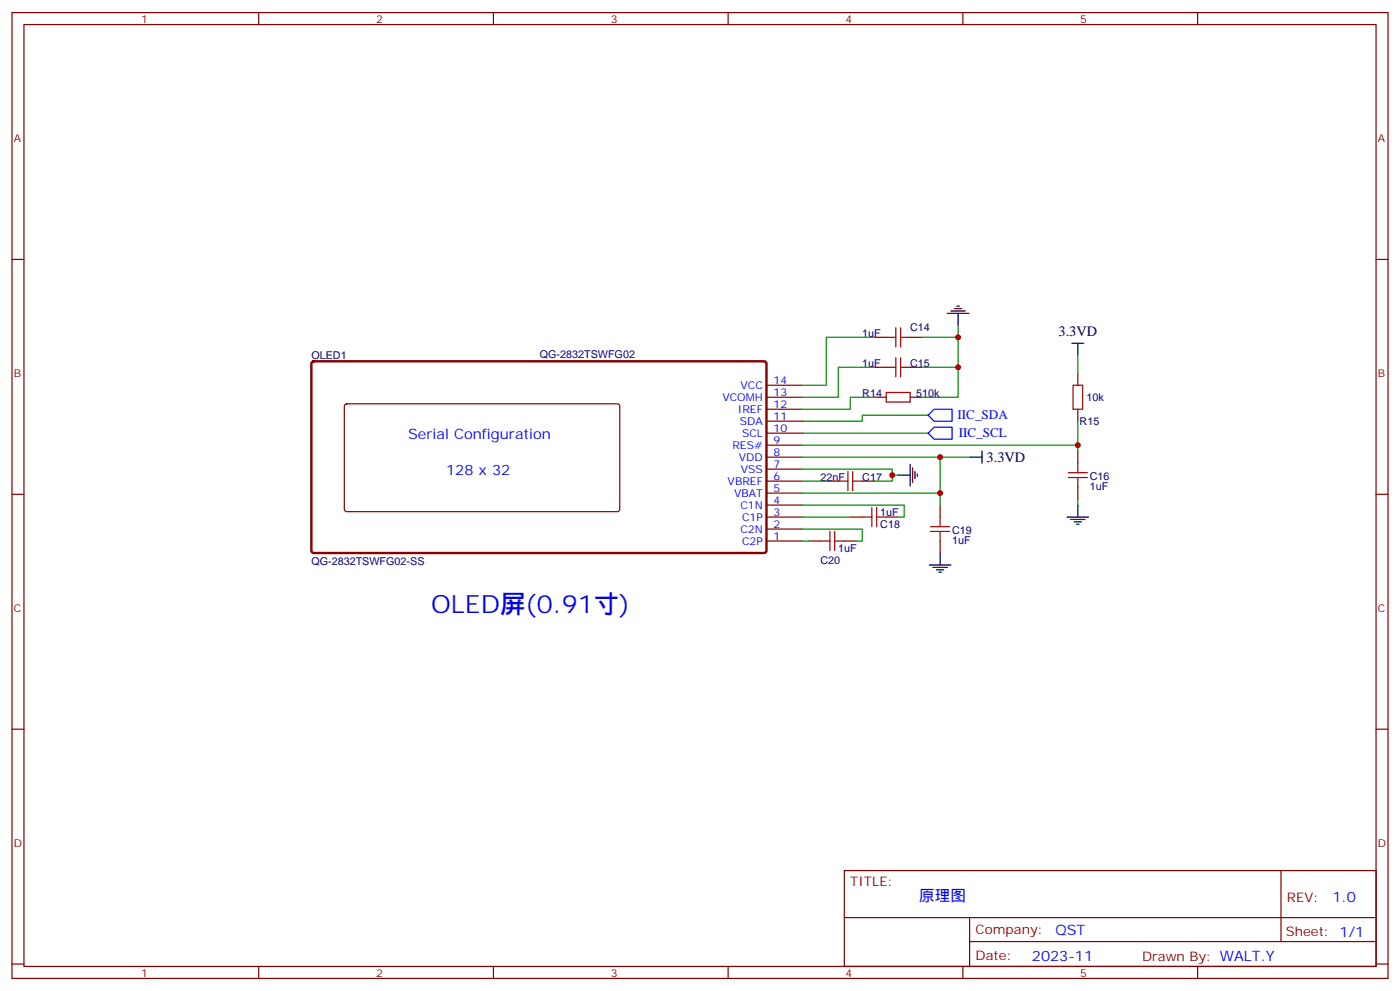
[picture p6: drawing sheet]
<svg xmlns="http://www.w3.org/2000/svg" width="412mm" height="292mm" viewBox="0 0 412 292" stroke-linecap="round" stroke-linejoin="round" font-family="sans-serif">
<g fill="none" stroke="#870000" stroke-width=".35">
<path d="M3.5 3.7h405.4v284.3h-405.4zM7.1 7.2h398.2v277.3h-398.2zM76.2 3.7v3.5M145.3 3.7v3.5M214.5 3.7v3.5M283.6 3.7v3.5M352.8 3.7v3.5M3.5 76.4h3.6M405.3 76.4h3.6M257.5 99.3h3.6M268.1 99.3h3.5M101.7 119.1l.4-.2h80l.5 .7-.1 30.6-.6 .4h-80l-.5-.7v-30.3z"/>
<path d="M225.8 116.9h10.6M225.8 113.4h10.6M257.5 116.9h3.6M257.5 108.1h3.6M268.1 116.9h3.5M268.1 108.1h3.5M317.5 109.9v3.5M225.8 138.1h10.6M225.8 134.6h10.6M225.8 131.1h10.6M225.8 127.5h10.6M225.8 124h10.6"/>
<path d="M225.8 120.5h10.6M317.5 120.5v3.5M317.5 132.8v3.5M3.5 145.5h3.6M225.8 141.6h10.6M225.8 159.3h10.6M225.8 152.2h10.6M225.8 155.8h10.6M225.8 148.7h10.6M225.8 145.2h10.6M238.1 159.3h3.6M243.4 141.6h3.5"/>
<path d="M248.7 159.3h3.5M250.5 152.2h3.5M254 141.6h3.5M261.1 152.2h3.5M276.9 148.7v3.5M276.9 159.3v3.5M317.5 143.4v3.5M405.3 145.5h3.6M3.5 214.7h3.6M405.3 214.7h3.6M248.7 256.3h156.6v28.2h-156.6zM377.3 256.3v20.9"/>
<path d="M248.7 270.1h156.5M285.6 277.2h119.6M285.6 270.1v14.2M3.5 283.8h3.6M76.2 284.5v3.5M145.3 284.5v3.5M214.5 284.5v3.5M283.6 284.5v3.5M352.8 284.5v3.5M405.3 283.8h3.6"/>
</g>
<g fill="none" stroke="#008700" stroke-width=".35">
<path d="M257.5 99.3h-14.1v14.1h-7M271.6 99.3h10.6M282.2 95.8v21.1h-10.6M257.5 116.9h-7v3.6h-14.1M257.5 108.1h-10.6v8.8h-10.5M271.6 108.1h10.6M317.5 104.6v5.3M236.4 134.6h40.5v14.1M236.4 138.1h26.4v3.5h-5.3M236.4 127.5h37M262.8 139.9h1.8M273.4 122.2h-19.4v1.8h-17.6"/>
<path d="M276.9 134.6h8.9M317.5 124v7.1h-81.1M317.5 131.1v1.7M236.4 148.7h29.9v3.5h-1.7M236.4 155.8h17.6v3.5h-1.8M236.4 145.2h40.5M236.4 141.6h7M236.4 152.2h14.1M236.4 159.3h1.7M317.5 146.9v1.8"/>
</g>
<path d="M273.4 127.5l1.8-1.7h5.3v3.5h-5.3zM275.2 120.5h5.3v3.5h-5.3l-1.8-1.8z" fill="none" stroke="#00f" stroke-width=".35"/>
<g fill="none" stroke="#a10000" stroke-width=".35">
<path d="M261.1 99.3h2.8M263.9 96.5v5.6M265.3 96.5v5.6M265.3 99.3h2.8M261.1 115.5h7v2.9h-7zM261.1 108.1h2.8M263.9 105.3v5.6M265.3 108.1h2.8M265.3 105.3v5.6M316.1 113.4h2.8v7.1h-2.8zM249.8 138.8v5.7M251.2 138.8v5.7"/>
<path d="M314.7 139.2h5.6M317.5 136.3v2.9M241.7 159.3h2.8M244.5 156.5v5.6M245.9 159.3h2.8M245.9 156.5v5.6M246.9 141.6h2.9M251.2 141.6h2.8M254 152.2h2.8M256.8 149.4v5.6M258.2 149.4v5.6M258.2 152.2h2.9"/>
<path d="M274.1 155h5.7M274.1 156.5h5.7M276.9 152.2v2.8M276.9 156.5v2.8M314.7 140.6h5.6M317.5 140.6v2.8"/>
</g>
<path d="M92 106.6l.4-.2h132.9l.5 .7-.1 55.3-.6 .4-132.9-.1-.5-.6v-55z" fill="none" stroke="#870000" stroke-width=".71"/>
<g fill="none" stroke="#000" stroke-width=".35">
<path d="M279 92.3h6.4M280.1 91.5h4.2M281.2 90.8h2.1M281.9 90.1h.7M282.2 92.3v3.5M315.7 101.1h3.6M317.5 101.1v3.5M264.6 139.9h3.5M268.1 136.7v6.4M268.8 137.8v4.2M269.5 138.8v2.1M270.2 139.5v.7"/>
<path d="M285.8 134.6h3.5M289.3 132.8v3.5M314.3 152.2h6.4M315.4 152.9h4.2M316.4 153.6h2.2M317.1 154.3h.8M317.5 148.7v3.5M273.8 166.3h6.3M274.8 167h4.2M275.9 167.7h2.1M276.6 168.5h.7M276.9 162.8v3.5"/>
</g>
<g fill="#c00">
<circle cx="276.9" cy="145.2" r=".88"/>
<circle cx="282.2" cy="99.3" r=".88"/>
<circle cx="282.2" cy="108.1" r=".88"/>
<circle cx="317.5" cy="131.1" r=".88"/>
<circle cx="276.9" cy="134.6" r=".88"/>
<circle cx="262.8" cy="139.9" r=".88"/>
</g>
<text font-size="7.4" fill="#00f" x="127" y="180.4">OLED屏(0.91寸)</text>
<text font-size="4.6" fill="#00f" x="270.8" y="265.3">原理图</text>
<g font-size="4.2">
<text x="311.8" y="99">3.3VD</text>
<text x="290.6" y="136">3.3VD</text>
</g>
<g font-size="4.2" fill="#00f">
<text x="120.2" y="129.1">Serial Configuration</text>
<text x="131.4" y="139.7">128 x 32</text>
<text x="392.5" y="265.6">1.0</text>
<text x="310.9" y="275.1">QST</text>
<text x="304" y="282.9">2023-11</text>
</g>
<g font-size="3.9" fill="#00f">
<text x="282" y="123.5">IIC_SDA</text>
<text x="282.4" y="128.7">IIC_SCL</text>
</g>
<g font-size="3.9" fill="#800">
<text x="250.5" y="260.9">TITLE:</text>
<text x="379.1" y="265.6">REV:</text>
<text x="287.4" y="275.1">Company:</text>
<text x="378.7" y="275.7">Sheet: 1/1</text>
<text x="287.4" y="282.8">Date:</text>
<text x="336.4" y="282.8">Drawn By: WALT.Y</text>
</g>
<g font-size="3.2" fill="#800">
<text x="41.6" y="6.7">1</text>
<text x="110.8" y="6.7">2</text>
<text x="179.9" y="6.7">3</text>
<text x="249.1" y="6.7">4</text>
<text x="318.2" y="6.7">5</text>
<text x="4.1" y="41.8">A</text>
<text x="405.9" y="41.8">A</text>
<text x="4.1" y="110.9">B</text>
<text x="405.9" y="110.9">B</text>
<text x="4.1" y="180.1">C</text>
<text x="405.9" y="180.1">C</text>
<text x="4.1" y="249.2">D</text>
<text x="405.9" y="249.2">D</text>
<text x="41.6" y="287.5">1</text>
<text x="110.8" y="287.5">2</text>
<text x="179.9" y="287.5">3</text>
<text x="249.1" y="287.5">4</text>
<text x="318.2" y="287.5">5</text>
</g>
<g font-size="3.2" fill="#000080">
<text x="254" y="99.1">1uF</text>
<text x="268.1" y="97.4">C14</text>
<text x="91.7" y="105.7">OLED1</text>
<text x="159" y="105.3">QG-2832TSWFG02</text>
<text x="254" y="108">1uF</text>
<text x="268.1" y="108">C15</text>
<text x="254" y="116.8">R14</text>
<text x="269.9" y="116.7">510k</text>
<text x="320.1" y="118.1">10k</text>
<text x="318" y="125.1">R15</text>
<text x="241.7" y="141.5">22nF</text>
<text x="254" y="141.5">C17</text>
<text x="321" y="141.4">C16</text>
<text x="321" y="144.2">1uF</text>
<text x="259.3" y="152">1uF</text>
<text x="259.3" y="155.5">C18</text>
<text x="280.5" y="160.1">1uF</text>
<text x="280.5" y="157.3">C19</text>
<text x="91.7" y="166.3">QG-2832TSWFG02-SS</text>
<text x="241.7" y="166.2">C20</text>
<text x="246.9" y="162.6">1uF</text>
</g>
<g font-size="3.2" fill="#00f">
<text x="227.9" y="113.1">14</text>
<text x="212.8" y="118">VCOMH</text>
<text x="218.1" y="114.5">VCC</text>
<text x="227.9" y="116.6">13</text>
<text x="217.3" y="121.5">IREF</text>
<text x="217.9" y="125.1">SDA</text>
<text x="227.9" y="123.6">11</text>
<text x="227.9" y="120.1">12</text>
<text x="218.6" y="128.6">SCL</text>
<text x="227.9" y="130.7">9</text>
<text x="227.9" y="127.2">10</text>
<text x="215.7" y="132.1">RES#</text>
<text x="217.7" y="135.6">VDD</text>
<text x="227.9" y="137.8">7</text>
<text x="227.9" y="134.2">8</text>
<text x="214.3" y="142.7">VBREF</text>
<text x="218.2" y="139.2">VSS</text>
<text x="227.9" y="141.3">6</text>
<text x="216.3" y="146.2">VBAT</text>
<text x="218.1" y="149.8">C1N</text>
<text x="227.9" y="148.3">4</text>
<text x="227.9" y="144.8">5</text>
<text x="218.6" y="153.3">C1P</text>
<text x="227.9" y="155.4">2</text>
<text x="227.9" y="151.9">3</text>
<text x="218.1" y="156.8">C2N</text>
<text x="218.6" y="160.3">C2P</text>
<text x="227.9" y="158.9">1</text>
</g>
</svg>
